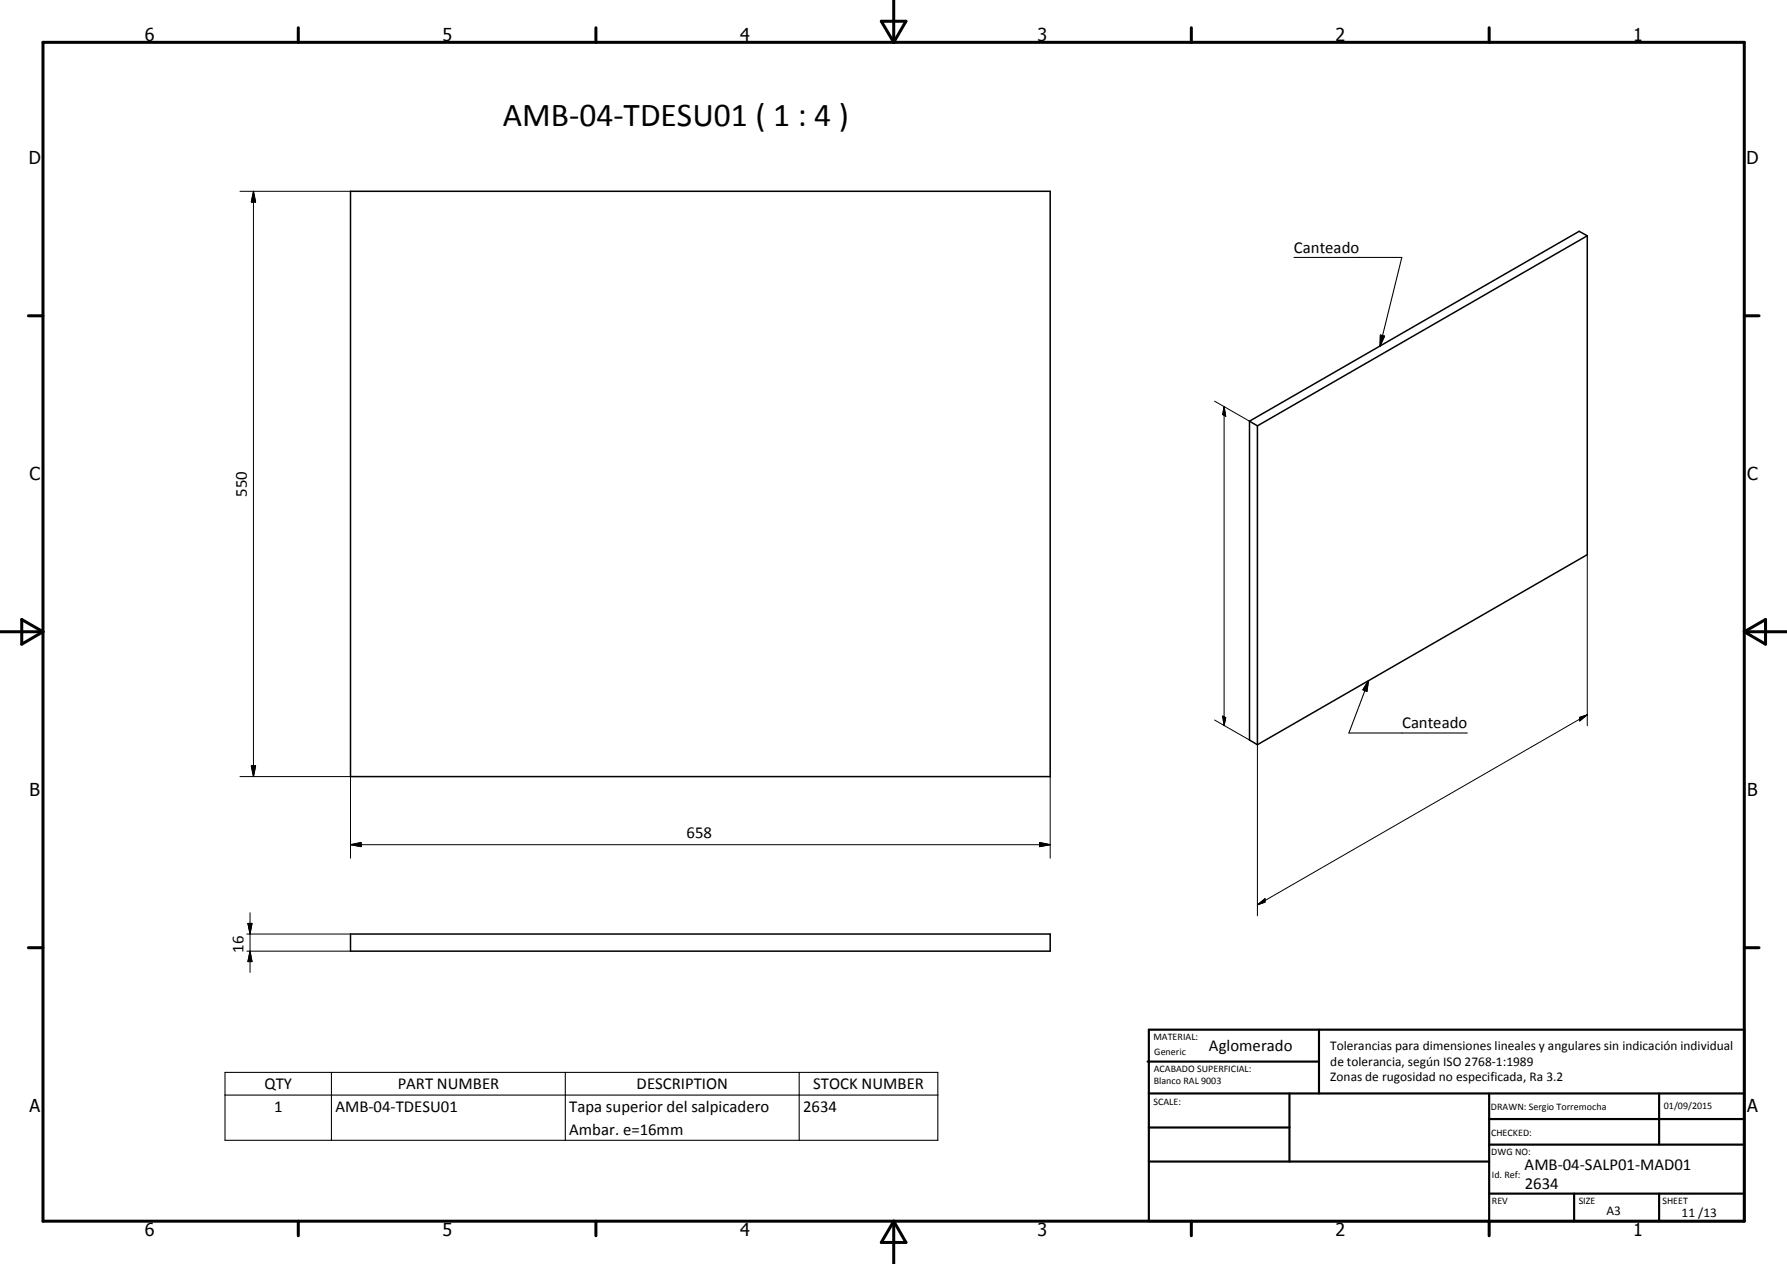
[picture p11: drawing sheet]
<svg xmlns="http://www.w3.org/2000/svg" width="420mm" height="297mm" viewBox="0 0 420 297" stroke-linecap="round" stroke-linejoin="round" font-family="sans-serif">
<path d="M82.4 45h164.5v137.5h-164.5zM373.2 55.4l-77.6 44.7M373.2 55.4l-1.9-1-77.5 44.6M373.2 55.4v74.9l-77.6 44.7M293.8 99l1.8 1.1M293.8 99v74.9l1.8 1.1M295.6 100.1v74.9M82.4 219.5h164.5v4h-164.5z" fill="none" stroke="#000" stroke-width=".35"/>
<g fill="none" stroke="#000" stroke-width=".71">
<path d="M10.1 9.9h400v277.1h-400zM70.1 6.5v3.4M140.1 6.5v3.4M207.2 5h5.8l-2.9 4.9zM210.1 0v9.9M280.1 6.5v3.4M350.1 6.5v3.4M6.7 74.2h3.4M410.1 74.2h3.5M.1 148.5h10M5.1 145.6l5 2.9-5 2.9zM410.1 148.5h10"/>
<path d="M410.1 148.5l5-2.9v5.8zM6.7 222.7h3.4M410.1 222.7h3.5M70.1 287v3.4M140.1 287v3.4M210.1 287v10M210.1 287l2.9 5h-5.8zM280.1 287v3.4M350.1 287v3.4"/>
</g>
<g fill="none" stroke="#000" stroke-width=".51">
<path d="M269.8 249.5h40.3M270.1 242h140v45h-140zM270.1 257h140M303.2 257v16M310.1 242v15M350.1 257v30M390.1 257v12M270.1 265h33.1M270.1 273h80M350.1 269h60M350.1 263h60M350.1 280.5h60"/>
<path d="M370.1 280.5v6.5M390.1 280.5v6.5"/>
</g>
<path d="M304.2 60.5h25.4l-5.1 20.8M324.6 78.7l.9 .3-1 2.3zM321.8 159.9l-.4 2.6-.9-.4zM321.8 159.9l-4.7 12.4h27.9M52.9 252h167.6v16h-167.6zM52.9 257.3h167.6M77.9 252v16M132.9 252v16M187.9 252v16" fill="none" stroke="#000" stroke-width=".25"/>
<g fill="none" stroke="#000" stroke-width=".24">
<path d="M56.4 45h26M59.6 45l.5 2.5h-1zM59.6 45v137.5M285.6 94.3l8.2 4.7M287.8 95.5l.4 2.3-.7-.4zM287.8 95.5v75M373.2 130.3v40.3M59.1 180h1l-.5 2.5zM285.6 169.2l8.2 4.7M287.5 168.3l.7 .4-.4 1.8zM295.6 175v40.2M371.4 168.6l1.8-.6-1.8 1.4z"/>
<path d="M373.2 168l-77.6 44.6M56.4 182.5h26v19.2M82.4 198.5l2.5-.5v1zM82.4 198.5h164.5M244.4 198l2.5 .5-2.5 .5zM246.9 182.5v19.2M58 219.5h24.4M58.3 217h1l-.5 2.5zM58.8 214.5v14M295.6 212.6l1.8-1.4v.8zM58 223.5h24.4M58.8 223.5l.5 2.5h-1z"/>
</g>
<path d="M59.6 45l.5 2.5h-1zM324.6 78.7l.9 .3-1 2.3zM287.8 95.5l.4 2.3-.7-.4zM59.1 180h1l-.5 2.5zM287.5 168.3l.7 .4-.4 1.8zM321.8 159.9l-.4 2.6-.9-.4zM371.4 168.6l1.8-.6-1.8 1.4zM82.4 198.5l2.5-.5v1zM244.4 198l2.5 .5-2.5 .5zM58.3 217h1l-.5 2.5zM295.6 212.6l1.8-1.4v.8zM58.8 223.5l.5 2.5h-1z" fill="#000"/>
<text font-size="7.9" x="118.2" y="29.7">AMB-04-TDESU01 ( 1 : 4 )</text>
<g font-size="4.2">
<text x="34" y="9.6">6</text>
<text x="104" y="9.6">5</text>
<text x="174" y="9.6">4</text>
<text x="244" y="9.6">3</text>
<text x="314" y="9.6">2</text>
<text x="384" y="9.6">1</text>
<text x="6.8" y="38.7">D</text>
<text x="410.6" y="38.7">D</text>
<text x="7" y="112.9">C</text>
<text x="410.8" y="112.9">C</text>
<text x="7" y="187.1">B</text>
<text x="410.8" y="187.1">B</text>
<text x="7" y="261.4">A</text>
<text x="410.8" y="261.4">A</text>
<text x="34" y="290.4">6</text>
<text x="104" y="290.4">5</text>
<text x="174" y="290.4">4</text>
<text x="244" y="290.4">3</text>
<text x="314" y="290.4">2</text>
<text x="384" y="290.4">1</text>
</g>
<g font-size="3.9">
<text x="304.2" y="59.4">Canteado</text>
<text x="58" y="116.8" transform="rotate(-90 58 116.8)">550</text>
<text x="329.6" y="171.2">Canteado</text>
<text x="161.4" y="196.9">658</text>
<text x="57.3" y="223.9" transform="rotate(-90 57.3 223.9)">16</text>
<text x="284.3" y="247.1">Aglomerado</text>
<text x="62.2" y="255.9">QTY</text>
<text x="93.5" y="255.9">PART NUMBER</text>
<text x="149.7" y="255.9">DESCRIPTION</text>
<text x="191.2" y="255.9">STOCK NUMBER</text>
<text x="64.5" y="261.2">1</text>
<text x="78.9" y="261.3">AMB-04-TDESU01</text>
<text x="133.8" y="261.4">Tapa superior del salpicadero</text>
<text x="188.8" y="261.3">2634</text>
<text x="133.8" y="266.7">Ambar. e=16mm</text>
<text x="358.5" y="275">AMB-04-SALP01-MAD01</text>
<text x="358.5" y="279.4">2634</text>
</g>
<g font-size="3.1">
<text x="312.7" y="246.8">Tolerancias para dimensiones lineales y angulares sin indicación individual</text>
<text x="312.7" y="250.4">de tolerancia, según ISO 2768-1:1989</text>
<text x="312.7" y="254">Zonas de rugosidad no especificada, Ra 3.2</text>
<text x="377.7" y="285.6">A3</text>
<text x="395.4" y="285.9">11 /13</text>
</g>
<g font-size="2.4">
<text x="271.2" y="244.4">MATERIAL:</text>
<text x="271.3" y="252">ACABADO SUPERFICIAL:</text>
<text x="271.4" y="247.9">Generic</text>
<text x="271.3" y="254.6">Blanco RAL 9003</text>
<text x="271.2" y="259.7">SCALE:</text>
<text x="350.6" y="260.8">DRAWN: Sergio Torremocha</text>
<text x="391.2" y="260.6">01/09/2015</text>
<text x="350.6" y="267">CHECKED:</text>
<text x="350.6" y="271.4">DWG NO:</text>
<text x="350.8" y="276.9">Id. Ref:</text>
<text x="350.8" y="282.8">REV</text>
<text x="371.2" y="282.9">SIZE</text>
<text x="390.9" y="282.9">SHEET</text>
</g>
</svg>
